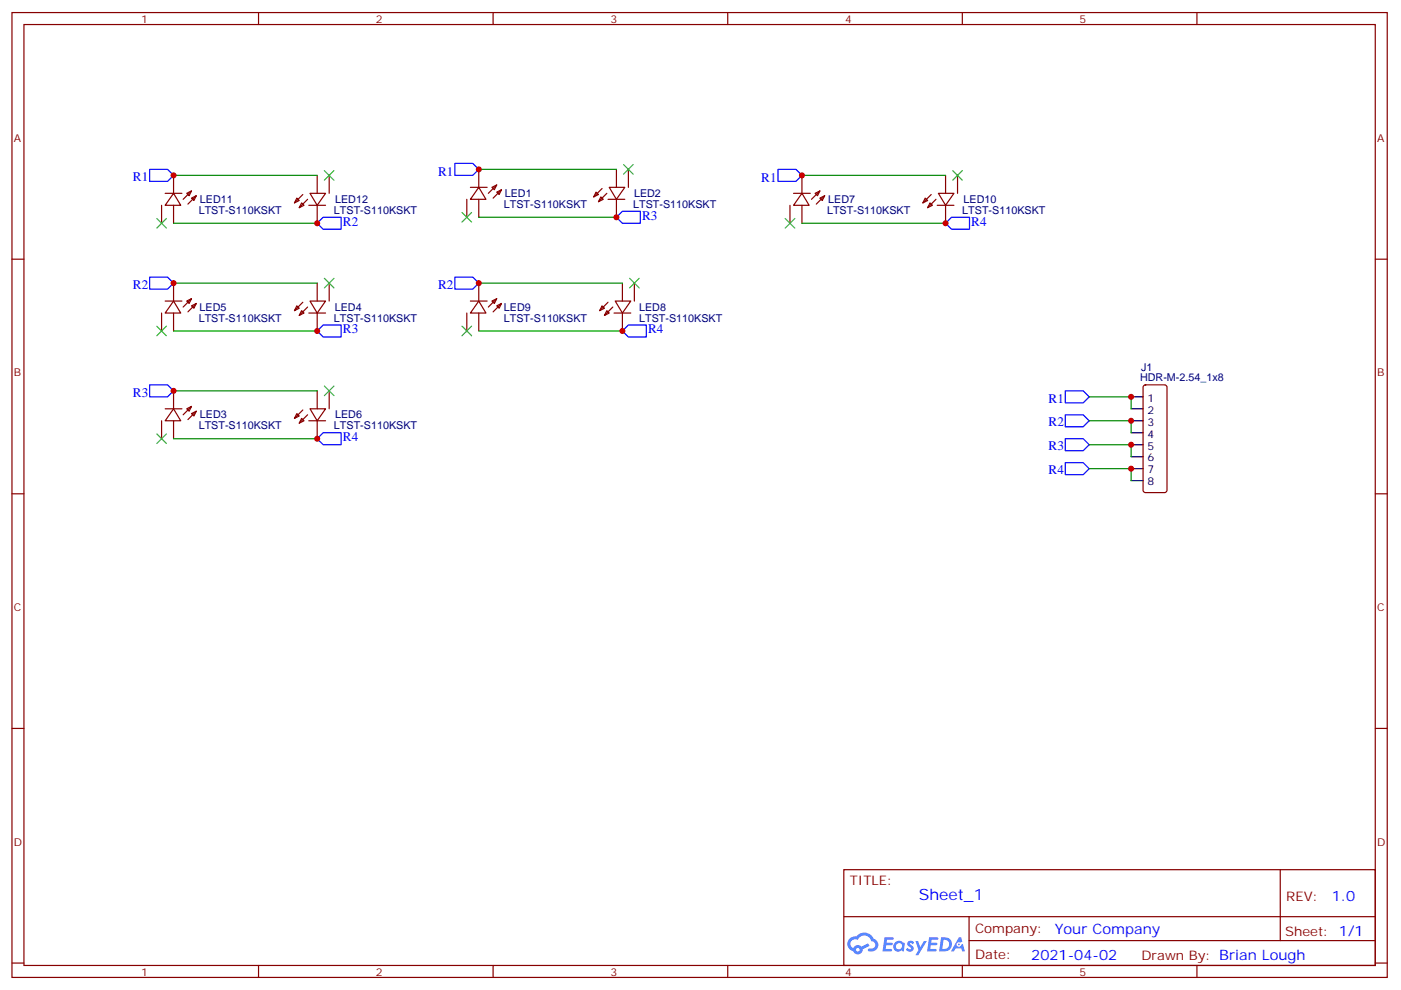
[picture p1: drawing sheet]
<svg xmlns="http://www.w3.org/2000/svg" width="413mm" height="292mm" viewBox="0 0 413 292" stroke-linecap="round" stroke-linejoin="round" font-family="sans-serif">
<g fill="none" stroke="#870000" stroke-width=".35">
<path d="M3.5 3.7h405.4v284.3h-405.4zM7.1 7.2h398.2v277.3h-398.2zM76.2 3.7v3.5M145.3 3.7v3.5M214.5 3.7v3.5M283.6 3.7v3.5M352.8 3.7v3.5M3.5 76.4h3.6M405.3 76.4h3.6M3.5 145.5h3.6M405.3 145.5h3.6M3.5 214.7h3.6"/>
<path d="M405.3 214.7h3.6M248.7 256.3h156.6v28.2h-156.6zM377.3 256.3v20.9M248.7 270.1h156.5M285.6 277.2h119.6M285.6 270.1v14.2M3.5 283.8h3.6M76.2 284.5v3.5M145.3 284.5v3.5M214.5 284.5v3.5M283.6 284.5v3.5M352.8 284.5v3.5"/>
<path d="M405.3 283.8h3.6"/>
</g>
<g fill="#5487ff">
<path d="M267.7 277.5a1.22 1.22 0 0 1 1.7 .2l-.4 .6a.47 .47 0 0 0-.3-.4 .47 .47 0 0 0-.5 .2l.1 .2a1.14 1.14 0 0 1 .8 1.8 1.14 1.14 0 0 1-1.9 0l-.2-.2 .5-.6 .7 .5a.29 .29 0 0 0 .3-.3 .29 .29 0 0 0-.2-.3 1.04 1.04 0 0 1-.6-1.7z"/>
<path d="M260.7 276.2h2.4l.3 .2-.2 .5-1.8 .1-.1 .8h1.5l.3 .4-.3 .4h-1.6l-.2 1.1h1.7l.2 .3-.2 .3-2.6 .1z"/>
<path d="M273.8 276.2h2.4l.3 .2-.1 .5-1.8 .1-.2 .8h1.6l.3 .4-.4 .4-1.6-.1-.1 1.1 1.7 .1 .2 .3-.2 .3-2.6 .1z"/>
<path d="M282.6 276.2h.7l.3 1.3-.6 .3a.69 .69 0 0 0-1 .3 .69 .69 0 0 0 .4 .9 .69 .69 0 0 0 .9-.6l.5-.2 .6 2.2h-.8l-.2-.9h-1.8l-.5 .9h-.8z"/>
<path d="M269.8 277.3h.8l.6 1.8 1.1-1.8h.9l-2.6 4.2h-.8l.9-1.5z"/>
<path d="M277.4 276.2l-.6 4.2h1.3a2.11 2.11 0 0 0 2.5-2.1 2.11 2.11 0 0 0-2.5-2.1zM278.1 277a1.39 1.39 0 0 1 1.7 1.4 1.39 1.39 0 0 1-1.8 1.2h-.3z"/>
<path d="M263.7 277.8a1.54 1.54 0 0 0-.1 2.2 1.54 1.54 0 0 0 2.2 .1l.6 .3 .3-2.3-.2-.3h-.4a1.49 1.49 0 0 0-2.4 0zM264 278.8a.94 .94 0 0 1 1.8 0 .94 .94 0 0 1-1.8 0z"/>
<path d="M250.4 276.6a2.18 2.18 0 0 0 1.1 3.7 1.44 1.44 0 0 0 1.6 .9 1.44 1.44 0 0 0 1.2-1.4l2-1.1-.5-.7-1.9 1a1.47 1.47 0 0 0-2.4 .4 1.39 1.39 0 0 1-.7-1.9 1.39 1.39 0 0 1 2-.5 2.12 2.12 0 0 1 2.2-1.3 2.12 2.12 0 0 1 1.9 1.7 1.14 1.14 0 0 1 1.1 1.4 1.14 1.14 0 0 1-1.7 .7 .43 .43 0 0 0-.5 .4 .43 .43 0 0 0 .4 .5 1.98 1.98 0 0 0 2.5-1.2 1.98 1.98 0 0 0-1.2-2.6 3.1 3.1 0 0 0-5.3-.6l-.9 .1zM252.3 279.9a.55 .55 0 0 1 1.1 0 .55 .55 0 0 1-1.1 0z"/>
<circle cx="282.6" cy="278.3" r=".26"/>
</g>
<g fill="none" stroke="#870000" stroke-width=".35">
<path d="M48.7 57h4.9M51.2 57l2.1 3.5h-4.6zM51.2 51.7v5.3M55 57l1.4-.7-.7 1.4zM56.4 58.4l1.5-.7-.8 1.4zM56.4 56.3l-2.4 2.4M57.9 57.7l-2.5 2.4M87.5 58.4l.7 .7-1.4 .7zM88.9 59.8l.7 .7-1.4 .7zM89.3 57.3l-2.5 2.5M90.7 58.7l-2.5 2.5M91.4 57h4.6l-2.5 3.5z"/>
<path d="M93.5 51.7v5.3M97 51.7v5.3M137.6 58.7v5.3M138.6 55.2h5M141.1 55.2l2.1 3.5h-4.6zM141.1 49.9v5.3M141.1 58.7v5.3M145 55.2l1.4-.7-.7 1.4zM146.4 56.6l1.4-.7-.7 1.4zM146.4 54.5l-2.5 2.5M147.8 55.9l-2.5 2.5M175.7 56.6l.7 .7-1.4 .7z"/>
<path d="M177.1 58l.7 .7-1.4 .7zM177.4 55.6l-2.4 2.4M178.9 57l-2.5 2.4M179.2 58.7h4.9M179.6 55.2h4.5l-2.4 3.5zM181.7 49.9v5.3M181.7 58.7v5.3M185.2 49.9v5.3M233.9 57h4.9M236.4 57l2.1 3.5h-4.6zM236.4 51.7v5.3M240.2 57l1.5-.7-.8 1.4z"/>
<path d="M241.7 58.4l1.4-.7-.7 1.4zM241.7 56.3l-2.5 2.4M243.1 57.7l-2.5 2.4M272.7 58.4l.7 .7-1.4 .7zM274.1 59.8l.7 .7-1.4 .7zM274.5 57.3l-2.5 2.5M275.9 58.7l-2.5 2.5M276.6 57h4.6l-2.5 3.5zM278.7 51.7v5.3M282.2 51.7v5.3M47.6 60.5v5.3M51.2 60.5v5.3"/>
<path d="M91 60.5h5M93.5 60.5v5.3M232.8 60.5v5.3M236.4 60.5v5.3M276.2 60.5h5M278.7 60.5v5.3M47.6 92.3v5.2M48.7 88.7h4.9M51.2 88.7l2.1 3.6h-4.6zM51.2 83.4v5.3M51.2 92.3v5.2M55 88.7l1.4-.7-.7 1.4z"/>
<path d="M56.4 90.1l1.5-.7-.8 1.4zM56.4 88l-2.4 2.5M57.9 89.4l-2.5 2.5M87.5 90.1l.7 .7-1.4 .7zM88.9 91.5l.7 .8-1.4 .7zM89.3 89.1l-2.5 2.4M90.7 90.5l-2.5 2.5M91 92.3h5M91.4 88.7h4.6l-2.5 3.6zM93.5 83.4v5.3M93.5 92.3v5.2M97 83.4v5.3"/>
<path d="M137.6 92.3v5.2M138.6 88.7h5M141.1 88.7l2.1 3.6h-4.6zM141.1 83.4v5.3M141.1 92.3v5.2M145 88.7l1.4-.7-.7 1.4zM146.4 90.1l1.4-.7-.7 1.4zM146.4 88l-2.5 2.5M147.8 89.4l-2.5 2.5M177.4 90.1l.8 .7-1.5 .7zM178.9 91.5l.7 .8-1.4 .7zM179.2 89.1l-2.5 2.4"/>
<path d="M180.6 90.5l-2.4 2.5M181 92.3h4.9M181.3 88.7h4.6l-2.5 3.6zM183.4 83.4v5.3M183.4 92.3v5.2M187 83.4v5.3M51.2 115.2v5.3M56.4 119.8l-2.4 2.4M93.5 115.2v5.3M97 115.2v5.3M337.1 113.6l.5-.2h5.7l.5 .2 .2 .5v30.4l-.3 .5-.4 .2h-5.7l-.5-.3-.2-.4v-30.4zM47.6 124v5.3"/>
<path d="M48.7 120.5h4.9M51.2 120.5l2.1 3.5h-4.6zM51.2 124v5.3M55 120.5l1.4-.7-.7 1.4zM56.4 121.9l1.5-.7-.8 1.4zM57.9 121.2l-2.5 2.4M87.5 121.9l.7 .7-1.4 .7zM88.9 123.3l.7 .7-1.4 .7zM89.3 120.8l-2.5 2.5M90.7 122.2l-2.5 2.5M91 124h5M91.4 120.5h4.6l-2.5 3.5z"/>
<path d="M93.5 124v5.3"/>
</g>
<g fill="none" stroke="#00f" stroke-width=".35">
<path d="M44.1 49.9h5.3l1.8 1.8-1.8 1.7h-5.3zM134.1 48.2h5.2l1.8 1.7-1.8 1.8h-5.2zM229.3 49.9h5.3l1.8 1.8-1.8 1.7h-5.3zM93.5 65.8l1.7-1.8h5.3v3.6h-5.3zM181.7 64l1.7-1.7h5.3v3.5h-5.3zM278.7 65.8l1.8-1.8h5.3v3.6h-5.3zM44.1 81.7h5.3l1.8 1.7-1.8 1.8h-5.3zM93.5 97.5l1.7-1.7h5.3v3.5h-5.3zM134.1 81.7h5.2l1.8 1.7-1.8 1.8h-5.2zM183.4 97.5l1.8-1.7h5.3v3.5h-5.3zM44.1 113.4h5.3l1.8 1.8-1.8 1.7h-5.3zM314 115.2h5.3l1.7 1.7-1.7 1.8h-5.3z"/>
<path d="M93.5 129.3l1.7-1.8h5.3v3.6h-5.3zM314 122.2h5.3l1.7 1.8-1.7 1.8h-5.3zM314 129.3h5.3l1.7 1.8-1.7 1.7h-5.3zM314 136.3h5.3l1.7 1.8-1.7 1.8h-5.3z"/>
</g>
<g fill="none" stroke="#008700" stroke-width=".35">
<path d="M51.2 51.7h42.3M141.1 49.9h40.6M236.4 51.7h42.3M51.2 65.8h42.3M141.1 64h40.6M236.4 65.8h42.3M51.2 97.5h42.3M51.2 83.4h42.3M141.1 83.4h42.3M141.1 97.5h42.3M51.2 115.2h42.3M321 116.9h12.4v3.6"/>
<path d="M51.2 129.3h42.3M321 124h12.4v3.5M321 131.1h12.4v3.5M321 138.1h12.4v3.5"/>
</g>
<g fill="none" stroke="#3c3" stroke-width=".35">
<path d="M95.6 50.3l2.8 2.8M98.4 50.3l-2.8 2.8M183.8 48.5l2.8 2.8M186.6 48.5l-2.8 2.8M280.8 50.3l2.8 2.8M283.6 50.3l-2.8 2.8M46.2 64.4l2.8 2.8M49 64.4l-2.8 2.8M136.2 62.6l2.8 2.8M139 62.6l-2.8 2.8M231.4 64.4l2.8 2.8M234.2 64.4l-2.8 2.8"/>
<path d="M46.2 96.1l2.8 2.9M49 96.1l-2.8 2.9M95.6 82l2.8 2.8M98.4 82l-2.8 2.8M136.2 96.1l2.8 2.9M139 96.1l-2.8 2.9M185.6 82l2.8 2.8M188.4 82l-2.8 2.8M95.6 113.8l2.8 2.8M98.4 113.8l-2.8 2.8M46.2 127.9l2.8 2.8M49 127.9l-2.8 2.8"/>
</g>
<path d="M333.4 116.9h3.5M333.4 120.5h3.5M333.4 124h3.5M333.4 127.5h3.5M333.4 131.1h3.5M333.4 134.6h3.5M333.4 138.1h3.5M333.4 141.6h3.5" fill="none" stroke="#000" stroke-width=".35"/>
<g fill="#c00">
<circle cx="51.2" cy="51.7" r=".88"/>
<circle cx="93.5" cy="65.8" r=".88"/>
<circle cx="141.1" cy="49.9" r=".88"/>
<circle cx="181.7" cy="64" r=".88"/>
<circle cx="236.4" cy="51.7" r=".88"/>
<circle cx="278.7" cy="65.8" r=".88"/>
<circle cx="51.2" cy="83.4" r=".88"/>
<circle cx="93.5" cy="97.5" r=".88"/>
<circle cx="141.1" cy="83.4" r=".88"/>
<circle cx="183.4" cy="97.5" r=".88"/>
<circle cx="51.2" cy="115.2" r=".88"/>
<circle cx="93.5" cy="129.3" r=".88"/>
<circle cx="333.4" cy="116.9" r=".88"/>
<circle cx="333.4" cy="124" r=".88"/>
<circle cx="333.4" cy="131.1" r=".88"/>
<circle cx="333.4" cy="138.1" r=".88"/>
</g>
<text font-size="4.6" fill="#00f" x="270.8" y="265.3">Sheet_1</text>
<g font-size="4.2" fill="#00f">
<text x="392.5" y="265.6">1.0</text>
<text x="310.9" y="275.1">Your Company</text>
<text x="304" y="282.9">2021-04-02</text>
</g>
<g font-size="3.9" fill="#00f">
<text x="39.2" y="53.4">R1</text>
<text x="129.1" y="51.7">R1</text>
<text x="224.4" y="53.5">R1</text>
<text x="189.3" y="64.9">R3</text>
<text x="101.1" y="66.5">R2</text>
<text x="286.3" y="66.5">R4</text>
<text x="39.2" y="85.2">R2</text>
<text x="129.1" y="85.2">R2</text>
<text x="101.1" y="98.2">R3</text>
<text x="191" y="98.2">R4</text>
<text x="39.2" y="117">R3</text>
<text x="309.1" y="118.6">R1</text>
<text x="309.1" y="125.7">R2</text>
<text x="101.1" y="130">R4</text>
<text x="309.1" y="132.7">R3</text>
<text x="309.1" y="139.8">R4</text>
</g>
<g font-size="3.9" fill="#800">
<text x="250.5" y="260.9">TITLE:</text>
<text x="379.1" y="265.6">REV:</text>
<text x="287.4" y="275.1">Company:</text>
<text x="378.7" y="275.7">Sheet: 1/1</text>
<text x="287.4" y="282.8">Date:</text>
<text x="336.4" y="282.8">Drawn By: Brian Lough</text>
</g>
<g font-size="3.2" fill="#800">
<text x="41.6" y="6.7">1</text>
<text x="110.8" y="6.7">2</text>
<text x="179.9" y="6.7">3</text>
<text x="249.1" y="6.7">4</text>
<text x="318.2" y="6.7">5</text>
<text x="4.1" y="41.8">A</text>
<text x="405.9" y="41.8">A</text>
<text x="4.1" y="110.9">B</text>
<text x="405.9" y="110.9">B</text>
<text x="4.1" y="180.1">C</text>
<text x="405.9" y="180.1">C</text>
<text x="4.1" y="249.2">D</text>
<text x="405.9" y="249.2">D</text>
<text x="41.6" y="287.5">1</text>
<text x="110.8" y="287.5">2</text>
<text x="179.9" y="287.5">3</text>
<text x="249.1" y="287.5">4</text>
<text x="318.2" y="287.5">5</text>
</g>
<g font-size="3.2" fill="#000080">
<text x="58.9" y="59.8">LED11</text>
<text x="98.8" y="59.8">LED12</text>
<text x="148.8" y="58.1">LED1</text>
<text x="186.9" y="58.1">LED2</text>
<text x="244.1" y="59.8">LED7</text>
<text x="284" y="59.8">LED10</text>
<text x="58.6" y="63">LTST-S110KSKT</text>
<text x="98.4" y="63">LTST-S110KSKT</text>
<text x="148.5" y="61.3">LTST-S110KSKT</text>
<text x="186.6" y="61.3">LTST-S110KSKT</text>
<text x="243.8" y="63">LTST-S110KSKT</text>
<text x="283.6" y="63">LTST-S110KSKT</text>
<text x="58.6" y="94.8">LTST-S110KSKT</text>
<text x="58.8" y="91.6">LED5</text>
<text x="98.4" y="94.8">LTST-S110KSKT</text>
<text x="98.7" y="91.6">LED4</text>
<text x="148.5" y="94.8">LTST-S110KSKT</text>
<text x="148.5" y="91.6">LED9</text>
<text x="188.4" y="94.8">LTST-S110KSKT</text>
<text x="188.4" y="91.6">LED8</text>
<text x="336" y="112.4">HDR-M-2.54_1x8</text>
<text x="336.4" y="109.2">J1</text>
<text x="58.9" y="123.3">LED3</text>
<text x="98.8" y="123.3">LED6</text>
<text x="58.6" y="126.5">LTST-S110KSKT</text>
<text x="98.4" y="126.5">LTST-S110KSKT</text>
</g>
<g font-size="3.2">
<text x="338.2" y="118.4">1</text>
<text x="338.2" y="121.9">2</text>
<text x="338.2" y="125.4">3</text>
<text x="338.2" y="128.9">4</text>
<text x="338.2" y="132.5">5</text>
<text x="338.2" y="136">6</text>
<text x="338.2" y="139.5">7</text>
<text x="338.2" y="143.1">8</text>
</g>
</svg>
